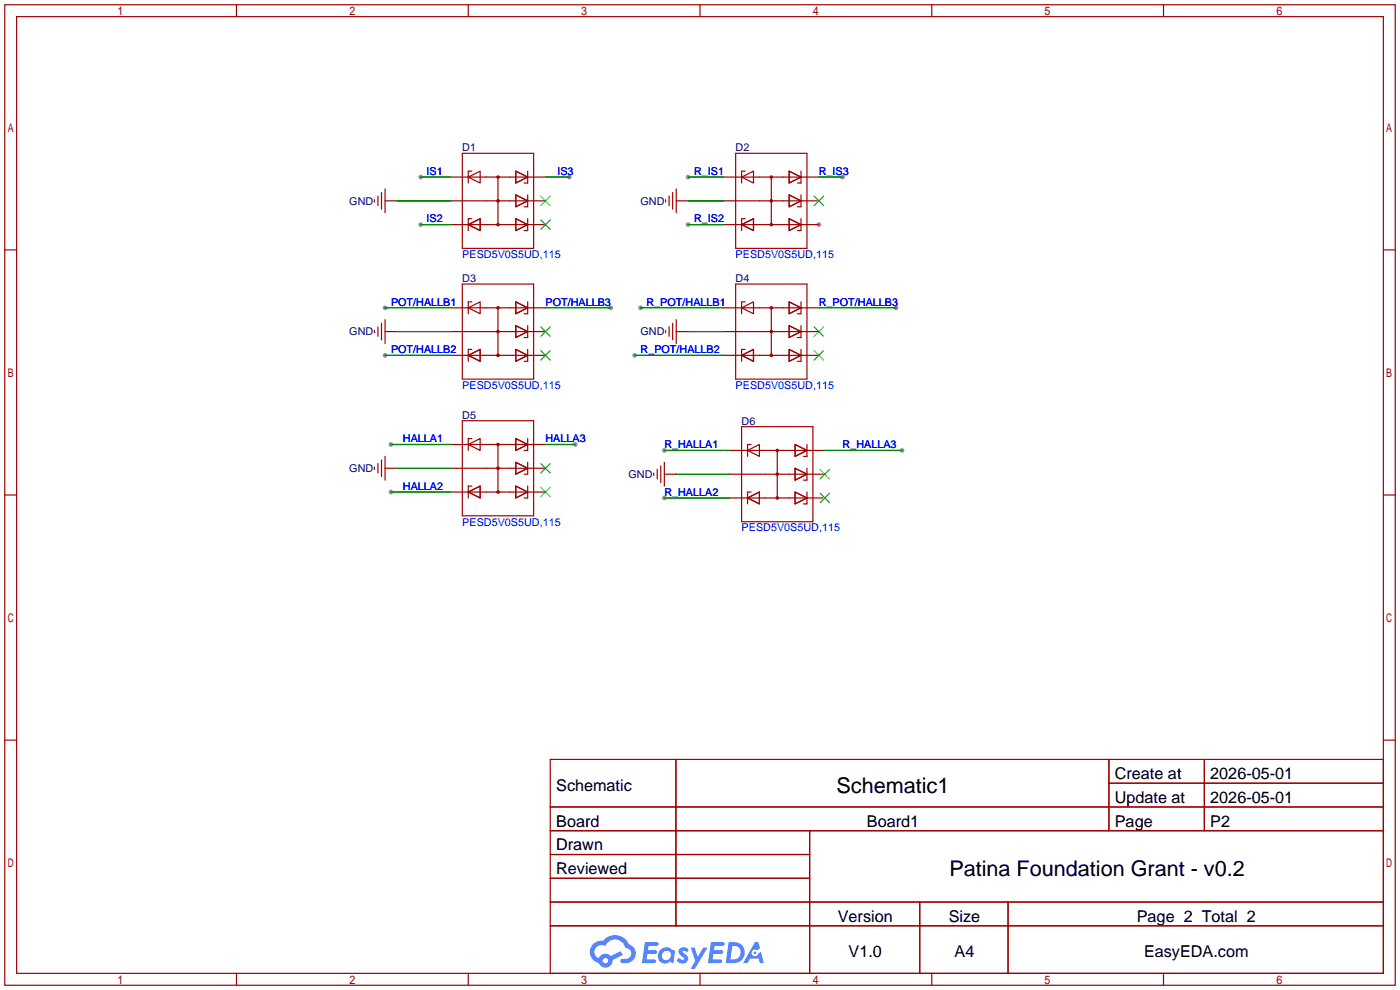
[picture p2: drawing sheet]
<svg xmlns="http://www.w3.org/2000/svg" width="299mm" height="212mm" viewBox="0 0 299 212" stroke-linecap="round" stroke-linejoin="round" font-family="sans-serif">
<g fill="#999">
<circle cx="175" cy="48" r=".51"/>
<circle cx="89.9" cy="37.8" r=".51"/>
<circle cx="89.9" cy="48" r=".51"/>
<circle cx="121.7" cy="37.8" r=".51"/>
<circle cx="82.3" cy="65.8" r=".51"/>
<circle cx="82.3" cy="75.9" r=".51"/>
<circle cx="130.6" cy="65.8" r=".51"/>
<circle cx="147.1" cy="37.8" r=".51"/>
<circle cx="147.1" cy="48" r=".51"/>
<circle cx="180.1" cy="37.8" r=".51"/>
<circle cx="136.9" cy="65.8" r=".51"/>
<circle cx="135.6" cy="75.9" r=".51"/>
<circle cx="191.5" cy="65.8" r=".51"/>
<circle cx="83.6" cy="95" r=".51"/>
<circle cx="83.6" cy="105.2" r=".51"/>
<circle cx="122.9" cy="95" r=".51"/>
<circle cx="142" cy="96.3" r=".51"/>
<circle cx="142" cy="106.4" r=".51"/>
<circle cx="192.8" cy="96.3" r=".51"/>
</g>
<g fill="none" stroke="#a10000" stroke-width=".25">
<path d="M1 1h297.2v209.6h-297.2zM3.6 3.6h292.1v204.4h-292.1zM50.5 1v2.6M100.1 1v2.6M149.6 1v2.6M199.1 1v2.6M248.7 1v2.6M1 53.4h2.6M295.7 53.4h2.5M1 105.8h2.6M295.7 105.8h2.5M1 158.2h2.6"/>
<path d="M295.7 158.2h2.5M117.6 162.3h178.1v45.7h-178.1zM117.6 172.5h178.1M117.6 177.5h178.1M144.5 162.3v35.6M173 177.5v30.5M237 162.3v15.2M237 167.4h58.7M257.4 162.3v15.2M117.6 182.6h55.4M117.6 192.8h178.1M117.6 187.7h55.4"/>
<path d="M117.6 197.9h178.1M196.6 192.8v15.2M215.4 192.8v15.2M50.5 208v2.6M100.1 208v2.6M149.6 208v2.6M199.1 208v2.6M248.7 208v2.6"/>
</g>
<g fill="#5487ff">
<path d="M145.3 202.7a1.3 1.3 0 0 1 1.9 .3l-.4 .6a.54 .54 0 0 0-.9-.2l.1 .2a1.34 1.34 0 0 1 .9 1.8 1.47 1.47 0 0 1-2.3-.1l.5-.6 .8 .5a.31 .31 0 0 0 .4-.3 .31 .31 0 0 0-.3-.4 1.12 1.12 0 0 1-.7-1.8z"/>
<path d="M147.6 202.5h.9l.6 2 1.2-2h.9l-2.7 4.6h-.9l1-1.7z"/>
<path d="M137.8 201.4h1.7a1.31 1.31 0 0 1 1.2 .2 .4 .4 0 0 1-.3 .5l-1.8 .1-.1 .9h1.6a.4 .4 0 0 1 .4 .4 .4 .4 0 0 1-.5 .4h-1.6l-.2 1.2h1.4a.46 .46 0 0 1 .5 0 .46 .46 0 0 1 .1 .5l-.4 .2h-2.6z"/>
<path d="M151.9 201.4h1.7a1.32 1.32 0 0 1 1.2 .2 .39 .39 0 0 1-.3 .5l-1.8 .1-.1 .9h1.6a.4 .4 0 0 1 .4 .4 .4 .4 0 0 1-.4 .4h-1.7l-.2 1.2h1.4a.46 .46 0 0 1 .5 0 .46 .46 0 0 1 .1 .5l-.4 .2h-2.6z"/>
<path d="M161.3 201.4h.8l.3 1.3-.6 .4a.75 .75 0 0 0-1.1 .3 .75 .75 0 0 0 .5 1 .75 .75 0 0 0 .9-.7l.5-.2 .6 2.3h-.8l-.3-.9h-1.8l-.5 .9h-1z"/>
<path d="M155.7 201.4l-.6 4.4h1.5a2.27 2.27 0 0 0 2.6-2.2 2.27 2.27 0 0 0-2.7-2.2zM156.5 202.1a1.5 1.5 0 0 1 1.8 1.6 1.5 1.5 0 0 1-1.9 1.4h-.3z"/>
<path d="M141.2 203a1.6 1.6 0 0 0-.3 2.3 1.6 1.6 0 0 0 2.3 .2l.7 .3 .3-2.4-.1-.3-.5-.1a1.58 1.58 0 0 0-2.4 0zM141.8 203.5a.98 .98 0 0 1 1.6 .4 .98 .98 0 0 1-1.1 1.3 .94 .94 0 0 1-.9-.7 .94 .94 0 0 1 .4-1z"/>
<path d="M126.8 201.8a2.37 2.37 0 0 0 1.1 4 1.54 1.54 0 0 0 1.8 1 1.54 1.54 0 0 0 1.2-1.6l2.2-1.1-.5-.8-2 1a1.57 1.57 0 0 0-2.7 .5 1.5 1.5 0 0 1-.7-2.1 1.5 1.5 0 0 1 2.2-.5 2.23 2.23 0 0 1 2.3-1.4 2.23 2.23 0 0 1 2 1.8 1.16 1.16 0 0 1 1.2 1.1 1.16 1.16 0 0 1-1.1 1.2h-.7a.47 .47 0 0 0-.5 .4 .47 .47 0 0 0 .4 .5 2.17 2.17 0 0 0 2.5-.9 2.17 2.17 0 0 0-.3-2.7l-.8-.4a3.2 3.2 0 0 0-5.5-.7l-1.1 .1zM128.8 205.3a.6 .6 0 0 1 1.2 0 .6 .6 0 0 1-1.2 0z"/>
<circle cx="161.4" cy="203.6" r=".28"/>
</g>
<g fill="none" stroke="#a10000" stroke-width=".25">
<path d="M96.3 37.8h20.3M98.8 32.8h15.2v20.3h-15.2zM100.1 37.8l2.5-1.2v2.5zM100.8 36.6h-.7v2.5M106.4 37.8v10.2M110.2 36.6l2.6 1.2-2.6 1.3zM112.8 36.6v2.5h-.8M154.7 37.8h20.3M157.2 32.8h15.3v20.3h-15.3zM158.5 37.8l2.5-1.2v2.5zM159.3 36.6h-.8v2.5M164.8 37.8v10.2"/>
<path d="M168.7 36.6l2.5 1.2-2.5 1.3zM171.2 36.6v2.5h-.8M80 42.7v.5M80.8 41.9v2M81.5 41.1v3.6M82.3 42.9h2.5M82.3 40.4v5.1M96.3 42.9h20.3M96.3 48h20.3M100.1 48l2.5-1.3v2.6zM100.8 46.7h-.7v2.6M110.2 41.7l2.6 1.2-2.6 1.3z"/>
<path d="M110.2 46.7l2.6 1.3-2.6 1.3zM112.8 41.7v2.5h-.8M112.8 46.7v2.6h-.8M142.2 42.7v.5M143 41.9v2M143.8 41.1v3.6M144.5 42.9h2.6M144.5 40.4v5.1M154.7 42.9h20.3M154.7 48h20.3M158.5 48l2.5-1.3v2.6zM159.3 46.7h-.8v2.6"/>
<path d="M168.7 41.7l2.5 1.2-2.5 1.3zM168.7 46.7l2.5 1.3-2.5 1.3zM171.2 46.7v2.6h-.8M171.2 41.7v2.5h-.8M80 70.6v.5M80.8 69.8v2.1M81.5 69.1v3.5M82.3 70.9h2.5M82.3 68.3v5.1M96.3 70.9h20.3M96.3 75.9h20.3M96.3 65.8h20.3"/>
<path d="M98.8 60.7h15.2v20.3h-15.2zM100.1 75.9l2.5-1.2v2.5zM100.1 65.8l2.5-1.3v2.6zM100.8 64.5h-.7v2.6M100.8 74.7h-.7v2.5M106.4 65.8v10.1M110.2 64.5l2.6 1.3-2.6 1.3zM110.2 69.6l2.6 1.3-2.6 1.2zM110.2 74.7l2.6 1.2-2.6 1.3zM112.8 64.5v2.6h-.8M112.8 69.6v2.5h-.8M112.8 74.7v2.5h-.8"/>
<path d="M142.2 70.6v.5M143 69.8v2.1M143.8 69.1v3.5M144.5 70.9h2.6M144.5 68.3v5.1M154.7 70.9h20.3M154.7 75.9h20.3M154.7 65.8h20.3M157.2 60.7h15.3v20.3h-15.3zM158.5 75.9l2.5-1.2v2.5zM158.5 65.8l2.5-1.3v2.6zM159.3 64.5h-.8v2.6"/>
<path d="M159.3 74.7h-.8v2.5M164.8 65.8v10.1M168.7 64.5l2.5 1.3-2.5 1.3zM168.7 69.6l2.5 1.3-2.5 1.2zM168.7 74.7l2.5 1.2-2.5 1.3zM171.2 74.7v2.5h-.8M171.2 69.6v2.5h-.8M171.2 64.5v2.6h-.8M80 99.8v.5M80.8 99.1v2M81.5 98.3v3.6M82.3 97.5v5.1"/>
<path d="M96.3 95h20.3M98.8 89.9h15.2v20.3h-15.2zM100.1 95l2.5-1.3v2.6zM100.8 93.7h-.7v2.6M106.4 95v10.2M110.2 93.7l2.6 1.3-2.6 1.3zM110.2 98.8l2.6 1.3-2.6 1.2zM112.8 93.7v2.6h-.8M112.8 98.8v2.5h-.8M141.2 99.6v3.5M142 98.8v5.1M156 96.3h20.3"/>
<path d="M158.5 91.2h15.2v20.3h-15.2zM159.8 96.3l2.5-1.3v2.5zM160.5 95h-.7v2.5M166.1 96.3v10.1M169.9 95l2.6 1.3-2.6 1.2zM172.5 95v2.5h-.8M82.3 100.1h2.5M96.3 100.1h20.3M96.3 105.2h20.3M100.1 105.2l2.5-1.3v2.5zM100.8 103.9h-.7v2.5M110.2 103.9l2.6 1.3-2.6 1.2z"/>
<path d="M112.8 103.9v2.5h-.8M139.7 101.1v.5M140.5 100.3v2.1M142 101.3h2.5M156 106.4h20.3M156 101.3h20.3M159.8 106.4l2.5-1.2v2.5zM160.5 105.2h-.7v2.5M169.9 100.1l2.6 1.2-2.6 1.3zM169.9 105.2l2.6 1.2-2.6 1.3zM172.5 100.1v2.5h-.8M172.5 105.2v2.5h-.8"/>
<circle cx="106.4" cy="37.8" r=".25"/>
<circle cx="164.8" cy="37.8" r=".25"/>
<circle cx="106.4" cy="48" r=".25"/>
<circle cx="106.4" cy="42.9" r=".25"/>
<circle cx="164.8" cy="48" r=".25"/>
<circle cx="164.8" cy="42.9" r=".25"/>
<circle cx="106.4" cy="75.9" r=".25"/>
<circle cx="106.4" cy="65.8" r=".25"/>
<circle cx="106.4" cy="70.9" r=".25"/>
<circle cx="164.8" cy="75.9" r=".25"/>
<circle cx="164.8" cy="65.8" r=".25"/>
<circle cx="164.8" cy="70.9" r=".25"/>
<circle cx="106.4" cy="95" r=".25"/>
<circle cx="166.1" cy="96.3" r=".25"/>
<circle cx="106.4" cy="100.1" r=".25"/>
<circle cx="106.4" cy="105.2" r=".25"/>
<circle cx="166.1" cy="101.3" r=".25"/>
<circle cx="166.1" cy="106.4" r=".25"/>
</g>
<g fill="none" stroke="#3c3" stroke-width=".25">
<path d="M115.6 41.9l2 2M115.6 47l2 2M117.6 41.9l-2 2M117.6 47l-2 2M174 41.9l2 2M176 41.9l-2 2M115.6 69.8l2 2.1M115.6 74.9l2 2.1M117.6 69.8l-2 2.1M117.6 74.9l-2 2.1M174 69.8l2 2.1M174 74.9l2 2.1"/>
<path d="M176 69.8l-2 2.1M176 74.9l-2 2.1M115.6 99.1l2 2M117.6 99.1l-2 2M115.6 104.1l2 2.1M117.6 104.1l-2 2.1M175.3 100.3l2 2.1M175.3 105.4l2 2M177.3 100.3l-2 2.1M177.3 105.4l-2 2"/>
</g>
<g fill="none" stroke="#008700" stroke-width=".25">
<path d="M89.9 37.8h6.4M116.6 37.8h5.1M147.1 37.8h7.6M175 37.8h5.1M84.8 42.9h11.5M89.9 48h6.4M147.1 48h7.6M147.1 42.9h7.6M82.3 65.8h14M82.3 75.9h14M84.8 70.9h11.5M116.6 65.8h14"/>
<path d="M135.6 75.9h19.1M136.9 65.8h17.8M147.1 70.9h7.6M175 65.8h16.5M83.6 95h12.7M116.6 95h6.3M142 96.3h14M176.3 96.3h16.5M83.6 105.2h12.7M84.8 100.1h11.5M142 106.4h14M144.5 101.3h11.5"/>
</g>
<g font-size="4.6">
<text x="178.8" y="169.4">Schematic1</text>
<text x="202.9" y="187.2">Patina Foundation Grant - v0.2</text>
</g>
<g font-size="3.5">
<text x="238.3" y="166.5">Create at</text>
<text x="258.7" y="166.5">2026-05-01</text>
<text x="118.9" y="169.1">Schematic</text>
<text x="238.3" y="171.6">Update at</text>
<text x="258.7" y="171.6">2026-05-01</text>
<text x="118.9" y="176.7">Board</text>
<text x="185.3" y="176.7">Board1</text>
<text x="238.3" y="176.7">Page</text>
<text x="258.7" y="176.7">P2</text>
<text x="118.9" y="181.8">Drawn</text>
<text x="118.9" y="186.8">Reviewed</text>
<text x="179.1" y="197">Version</text>
<text x="202.8" y="197">Size</text>
<text x="243" y="197">Page 2 Total 2</text>
<text x="181.4" y="204.6">V1.0</text>
<text x="204" y="204.6">A4</text>
<text x="244.5" y="204.6">EasyEDA.com</text>
</g>
<g font-size="2.3" fill="#000080">
<text x="98.8" y="32.3">D1</text>
<text x="157.2" y="32.3">D2</text>
<text x="74.7" y="43.7">GND</text>
<text x="136.9" y="43.7">GND</text>
<text x="98.8" y="60.2">D3</text>
<text x="157.2" y="60.2">D4</text>
<text x="74.7" y="71.7">GND</text>
<text x="136.9" y="71.7">GND</text>
<text x="98.8" y="89.5">D5</text>
<text x="158.5" y="90.7">D6</text>
<text x="74.7" y="100.9">GND</text>
<text x="134.3" y="102.2">GND</text>
</g>
<g font-size="2.3" fill="#00f">
<text x="91.2" y="37.4">IS1</text>
<text x="119.1" y="37.4">IS3</text>
<text x="148.3" y="37.4">R_IS1</text>
<text x="175" y="37.4">R_IS3</text>
<text x="91.2" y="47.5">IS2</text>
<text x="148.3" y="47.5">R_IS2</text>
<text x="98.8" y="55.2">PESD5V0S5UD,115</text>
<text x="157.2" y="55.2">PESD5V0S5UD,115</text>
<text x="83.6" y="65.3">POT/HALLB1</text>
<text x="116.6" y="65.3">POT/HALLB3</text>
<text x="138.2" y="65.3">R_POT/HALLB1</text>
<text x="175" y="65.3">R_POT/HALLB3</text>
<text x="83.6" y="75.5">POT/HALLB2</text>
<text x="136.9" y="75.5">R_POT/HALLB2</text>
<text x="98.8" y="83.1">PESD5V0S5UD,115</text>
<text x="157.2" y="83.1">PESD5V0S5UD,115</text>
<text x="86.1" y="94.5">HALLA1</text>
<text x="116.6" y="94.5">HALLA3</text>
<text x="142" y="95.8">R_HALLA1</text>
<text x="180.1" y="95.8">R_HALLA3</text>
<text x="86.1" y="104.7">HALLA2</text>
<text x="142" y="106">R_HALLA2</text>
<text x="98.8" y="112.3">PESD5V0S5UD,115</text>
<text x="158.5" y="113.6">PESD5V0S5UD,115</text>
</g>
</svg>
